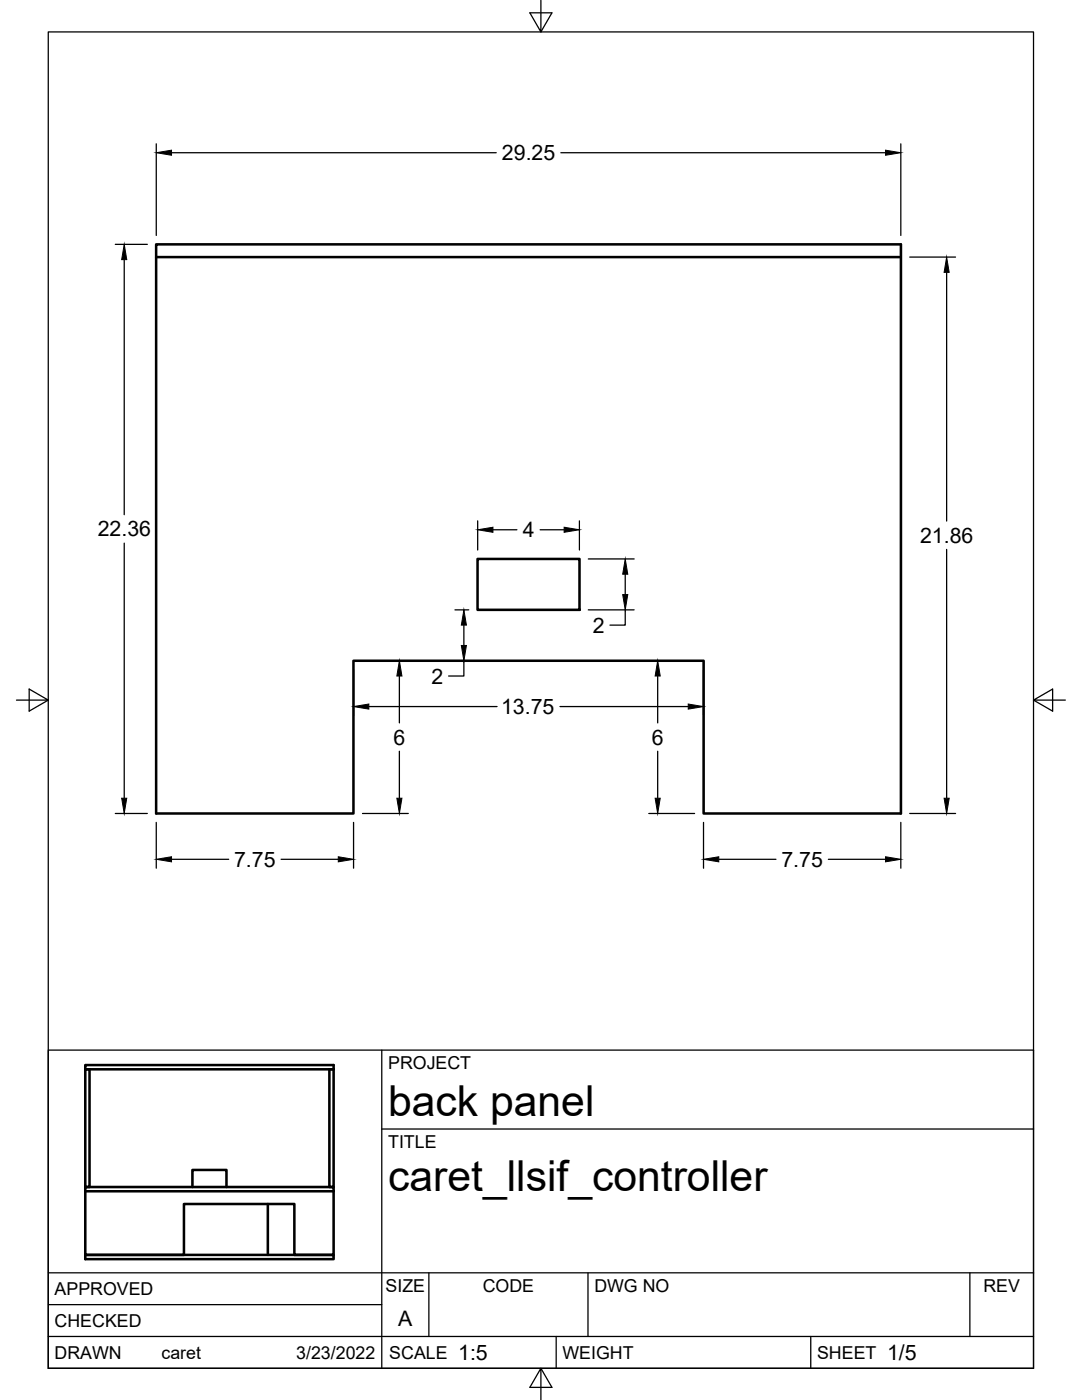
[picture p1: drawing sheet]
<svg xmlns="http://www.w3.org/2000/svg" width="216mm" height="279mm" viewBox="0 0 216 279" stroke-linecap="round" stroke-linejoin="round" font-family="sans-serif">
<!-- layer: Visible -->
<path d="M31.2 48.8h148.6v113.5h-39.4v-30.4h-69.9v30.4h-39.3zM31.2 51.3h148.6M95.3 111.5h20.3v10.2h-20.3zM17 212.6h49.6v.8h-49.6zM17 213.4h.9v23.5h-.9zM65.7 213.4h.9v23.5h-.9zM17 236.9h49.6v.8h-49.6zM17 237.7v12.7h19.7v-10.1h22v10.1h7.9v-12.7M38.4 236.9v-3.4h6.8v3.4M17 250.4h49.6v.9h-49.6zM53.4 240.3v10.1" fill="none" stroke="#000" stroke-width=".51"/>
<!-- layer: Titleblock -->
<path d="M9.6 209.6h196.6v63.5h-196.6zM76.2 209.6v63.5M76.2 225.3h130M9.6 254h196.6M85.6 254v12.7M117.3 254v12.7M193.5 254v12.7M9.6 266.7h196.6M9.6 260.4h66.6M111 266.7v6.4M161.8 266.7v6.4" fill="none" stroke="#000" stroke-width=".25"/>
<!-- layer: Border -->
<path d="M9.6 6.4h196.6v266.7h-196.6zM107.9 0v6.4l-2.2-3.8h4.4l-2.2 3.8M3.3 139.7h6.3l-3.8-2.2v4.4l3.8-2.2M206.2 139.7l3.8 2.2v-4.4l-3.8 2.2h6.4M107.9 273.1l2.2 3.8h-4.4l2.2-3.8v6.3" fill="none" stroke="#000" stroke-width=".25"/>
<!-- layer: Dimensions -->
<g fill="none" stroke="#000" stroke-width=".25">
<path d="M31.2 28.7v18.3M34.2 30.5h64.8M111.9 30.5h64.8M179.7 28.7v18.3M23 48.8h6.4M24.8 51.8v50.9M181.5 51.3h9.2M188.9 54.4v49.6M24.8 108.4v50.9M95.3 103.9v5.9M98.4 105.7h4.7M107.8 105.7h4.8"/>
<path d="M115.6 103.9v5.9M117.4 111.5h9.1M124.8 114.6v4.1M188.9 109.6v49.7M70.5 133.6v9.2M72.3 131.9h9.2M79.7 134.9v9.4M90.8 121.7h2.7M92.6 131.9v3h-3.1M92.6 124.8v4M117.4 121.7h9.1M124.8 121.7v3.1h-3.1"/>
<path d="M129.5 131.9h9.1M131.2 134.9v9.4M140.4 133.6v9.2M73.6 141h25.6M79.7 149.9v9.4M111.7 141h25.6M131.2 149.9v9.4M23 162.3h6.4M31.2 164.1v9.2M34.2 171.5h11.4M56.1 171.5h11.4M70.5 164.1v9.2"/>
<path d="M72.3 162.3h9.2M129.5 162.3h9.1M140.4 164.1v9.2M143.4 171.5h11.4M165.3 171.5h11.4M179.7 164.1v9.2M181.5 162.3h9.2"/>
</g>
<g fill="#000" stroke="#000" stroke-width=".2">
<path d="M31.2 30.5l3-.5v1zM176.7 30l3 .5-3 .5zM24.8 48.8l.5 3h-1zM188.9 51.3l.5 3.1h-1zM95.3 105.7l3.1-.5v1zM112.6 105.2l3 .5-3 .5zM124.8 111.5l.5 3.1h-1.1zM124.2 118.7h1.1l-.5 3zM79.7 131.9l.5 3h-1zM92.6 121.7l.5 3.1h-1zM92.1 128.8h1l-.5 3.1zM131.2 131.9l.5 3h-1z"/>
<path d="M24.3 159.3h1l-.5 3zM70.5 141l3.1-.5v1zM79.2 159.3h1l-.5 3zM130.7 159.3h1l-.5 3zM137.3 140.5l3.1 .5-3.1 .5zM188.4 159.3h1l-.5 3zM31.2 171.5l3-.5v1zM67.5 171l3 .5-3 .5zM140.4 171.5l3-.5v1zM176.7 171l3 .5-3 .5z"/>
</g>
<g font-size="8.5">
<text x="77.4" y="222.8">back panel</text>
<text x="77.4" y="237.8">caret_llsif_controller</text>
</g>
<g font-size="4.3">
<text x="100.2" y="32">29.25</text>
<text x="19.5" y="107.1">22.36</text>
<text x="104.4" y="107.3">4</text>
<text x="183.6" y="108.3">21.86</text>
<text x="118.3" y="126.3">2</text>
<text x="86.1" y="136.4">2</text>
<text x="100" y="142.5">13.75</text>
<text x="78.5" y="148.6">6</text>
<text x="130.1" y="148.6">6</text>
<text x="46.7" y="173">7.75</text>
<text x="155.9" y="173">7.75</text>
<text x="79.5" y="264.5">A</text>
<text x="91.4" y="271.4">1:5</text>
<text x="177" y="271.4">1/5</text>
</g>
<g font-size="3.5">
<text x="77.4" y="213.4">PROJECT</text>
<text x="77.4" y="229.1">TITLE</text>
<text x="76.9" y="257.8">SIZE</text>
<text x="96.3" y="257.8">CODE</text>
<text x="118.6" y="257.8">DWG NO</text>
<text x="196.2" y="257.8">REV</text>
<text x="10.9" y="258.5">APPROVED</text>
<text x="10.9" y="264.8">CHECKED</text>
<text x="10.9" y="271.2">DRAWN</text>
<text x="32.2" y="271.2">caret</text>
<text x="59.1" y="271.2">3/23/2022</text>
<text x="77.7" y="271.2">SCALE</text>
<text x="112.2" y="271.2">WEIGHT</text>
<text x="163" y="271.2">SHEET</text>
</g>
</svg>
